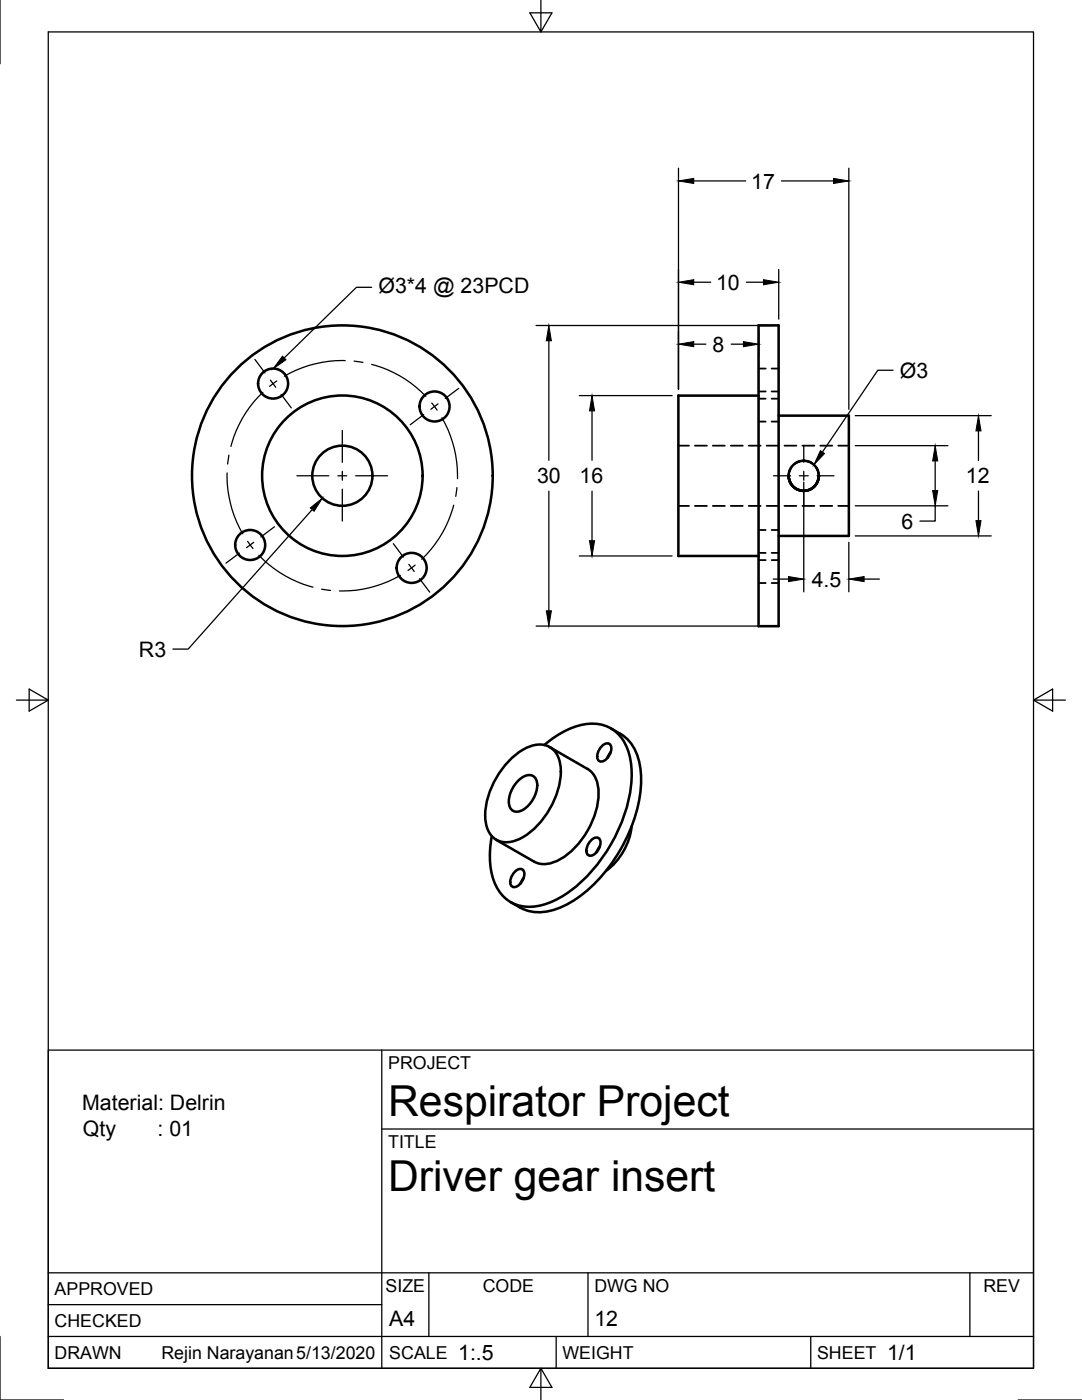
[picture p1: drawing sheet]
<svg xmlns="http://www.w3.org/2000/svg" width="216mm" height="279mm" viewBox="0 0 216 279" stroke-linecap="round" stroke-linejoin="round" font-family="sans-serif">
<!-- layer: Visible -->
<g fill="none" stroke="#000" stroke-width=".51">
<path d="M151.4 64.9h4v60.1h-4zM151.4 79h-16v32h16M155.4 83h14v24h-14M157.4 95a3 3 0 0 0 3 3 3 3 0 0 0 3-3 3 3 0 0 1-3 3 3 3 0 0 1-3-3zM101.6 151.8a9.1 9.1 0 0 1 6.6-3.2 4.2 4.2 0 0 1 3.6 4.2 16 16 0 0 1-8.5 14.8 4.3 4.3 0 0 1-6.4-3.8 16 16 0 0 1 4.7-12zM103.3 156a2.54 2.54 0 0 1 3.3-1 3.5 3.5 0 0 1 .1 3.8 5.1 5.1 0 0 1-3.6 3.2 1.67 1.67 0 0 1-1.6-2 6.3 6.3 0 0 1 1.8-4zM108.6 148.7a15 15 0 0 1 10.1-4.3 7.5 7.5 0 0 1 6.9 6.4 23.4 23.4 0 0 1-2.1 14.5 29.4 29.4 0 0 1-12.6 14.3 9.5 9.5 0 0 1-9 .4 9.7 9.7 0 0 1-4.1-8.3l.1-3.2 .2-1.6M109.7 149.1l7.5 4.3a5.3 5.3 0 0 1 2.2 4.9 16.4 16.4 0 0 1-8.5 13.6 5 5 0 0 1-4.3 .1l-7.6-4.4M120.2 148.8a1 1 0 0 1 1.4-.4 1 1 0 0 1 .3 1.4 2.56 2.56 0 0 1-2.2 2.2 1.63 1.63 0 0 1-.1-2.4zM121.9 150.1l-.7 1.2M121.9 145.4l1.9 1.1M123.8 146.4a9.1 9.1 0 0 1 4.1 7.7 29 29 0 0 1-6.3 18.8 23.9 23.9 0 0 1-10.5 8.5 9.2 9.2 0 0 1-9.2-1.4"/>
<path d="M102.8 173.9a1 1 0 0 1 1.4-.4 1 1 0 0 1 .4 1.4 2.56 2.56 0 0 1-2.2 2.1 1.63 1.63 0 0 1-.2-2.4zM104.5 175.2l-.7 1.2M118 167.6a1 1 0 0 1 1.4-.4 1 1 0 0 1 .4 1.4 2.56 2.56 0 0 1-2.2 2.2 1.63 1.63 0 0 1-.2-2.4zM119.7 168.9l-.7 1.2M126 164.9a12.8 12.8 0 0 1-5.1 8.9"/>
<circle cx="54.5" cy="76.5" r="3"/>
<circle cx="68.3" cy="94.9" r="30"/>
<circle cx="68.3" cy="94.9" r="16"/>
<circle cx="68.3" cy="94.9" r="6"/>
<circle cx="86.7" cy="81.1" r="3"/>
<circle cx="160.4" cy="94.9" r="3"/>
<circle cx="49.9" cy="108.8" r="3"/>
<circle cx="82.1" cy="113.3" r="3"/>
</g>
<!-- layer: Hidden -->
<g fill="none" stroke="#000" stroke-width=".36">
<path d="M151.4 78.1h1.4M151.4 79.6h1.4M151.4 73.6h1.4M154 78.1h1.4M154 79.6h1.4M154 73.6h1.4M135.4 88.9h2.1M138.7 88.9h2.4M142.2 88.9h2.4M145.8 88.9h2.4M149.4 88.9h2.4M151.4 84.1h1.4"/>
<path d="M153 88.9h2.3M154 84.1h1.4M156.5 88.9h2.4M157.8 93.3l-.3 .6-.1 1.1M157.9 93.3l-.4 .6-.1 1.1 .1-.8zM158.8 92.4l.8-.4 .8-.1-.8 .1zM160.1 88.9h2.4M160.4 91.9l.8 .2 .9 .4M160.4 91.9l.8 .2 .8 .4M160.4 91.9l-.9 .2-.8 .4M160.4 91.9l.8 .2 .8 .3M162.9 93.3l.3 .6 .2 1.1-.2-1.1z"/>
<path d="M162.9 93.3l.4 1.1 .1 .6M163.7 88.9h2.4M167.3 88.9h2.1M135.4 101h2.1M138.7 101h2.4M142.2 101h2.4M145.8 101h2.4M149.4 101h2.4M151.4 116.4h1.4M151.4 110.3h1.4M151.4 111.8h1.4M151.4 105.8h1.4"/>
<path d="M153 101h2.3M154 116.4h1.4M154 110.3h1.4M154 111.8h1.4M154 105.8h1.4M156.5 101h2.4M160.1 101h2.4M163.7 101h2.4M167.3 101h2.1"/>
</g>
<g fill="#000">
<circle cx="157.4" cy="95" r=".18"/>
<circle cx="163.4" cy="95" r=".18"/>
</g>
<!-- layer: Border -->
<path d="M0 0v12.7M9.6 6.4h196.6v266.7h-196.6zM107.9 0v6.4l-2.2-3.8h4.4l-2.2 3.8M3.3 139.7h6.3l-3.8-2.2v4.4l3.8-2.2M206.2 139.7l3.8 2.2v-4.4l-3.8 2.2h6.4M0 266.7v12.7h12.7M107.9 273.1l2.2 3.8h-4.4l2.2-3.8v6.3M203.2 279.4h12.7" fill="none" stroke="#000" stroke-width=".25"/>
<!-- layer: Titleblock -->
<path d="M9.6 209.6h196.6v63.5h-196.6zM76.2 209.6v63.5M76.2 225.3h130M9.6 254h196.6M85.6 254v12.7M117.3 254v12.7M193.5 254v12.7M9.6 266.7h196.6M9.6 260.4h66.6M111 266.7v6.4M161.8 266.7v6.4" fill="none" stroke="#000" stroke-width=".25"/>
<!-- layer: Center Lines -->
<g fill="none" stroke="#000" stroke-width=".25">
<path d="M50.9 71.7l2 2.7M52.5 78.3a22.5 22.5 0 0 0-6.4 10.8M54 75.9l1 1.4M55.2 76l-1.4 1.1M56.1 78.7l2 2.7M68.9 72a23.1 23.1 0 0 0-12.2 3.1M70.7 72.1l1.7 .2M74.2 72.7a22.5 22.5 0 0 1 10.8 6.4M91.5 77.5l-2.7 2M45.3 94.4a23.1 23.1 0 0 0 3.1 12.1M45.7 90.8l-.3 1.8M59.2 95h6.4"/>
<path d="M67.4 95h1.8M68.3 85.9v6.4M68.3 94.1v1.7M68.3 97.6v6.4M71 95h6.3M84.5 82.7l-2.6 2.1M86.2 80.4l1 1.5M87.4 80.6l-1.4 1.1M88.2 83.4a22.9 22.9 0 0 1 3.1 12.1M91.2 97.3l-.3 1.8M154.3 95h3.4M159.5 95h1.8"/>
<path d="M160.4 88.9v3.4M160.4 94.1v1.7M160.4 97.6v3.4M163 95h3.4M47.8 110.4l-2.7 2M49.4 108l1.1 1.5M50.6 108.2l-1.4 1.1M51.6 110.8a23 23 0 0 0 10.8 6.4M54.8 105.1l-2.8 2.1M64.2 117.6l1.8 .2M78.5 108.5l2 2.7M79.9 114.8a23.1 23.1 0 0 1-12.2 3.1"/>
<path d="M81.6 112.6l1.1 1.4M82.8 112.8l-1.4 1.1M83.7 115.5l2 2.7M90.5 100.8a23 23 0 0 1-6.3 10.8"/>
</g>
<!-- layer: Dimensions -->
<g fill="none" stroke="#000" stroke-width=".25">
<path d="M135.4 33.6v44.1M138.4 36.1h10.4M155.9 36.1h10.4M169.4 33.6v48.1M138.4 56.3h3.4M148.9 56.3h3.4M155.4 53.8v9.9M107 65h47.1M109.5 68v23.9M115.6 79h18.5M138.4 68.7h2.4M145.9 68.7h2.4"/>
<path d="M151.4 66.2v5M109.5 98v23.9M118.1 82v9.9M118.1 98v9.9M160.4 96.2v21.9M170.6 88.9h18.5M170.6 83h27.2M186.6 92v5.9M195.2 86v5.9M195.2 98v5.9M62.3 101.7l-24.8 27.8h-3M115.6 111h18.5"/>
<path d="M154.3 115.6h3M169.4 108.2v9.9M170.6 100.9h18.5M170.6 107h27.2M172.4 115.6h3.1M186.6 100.9v3.1h-3M107 124.9h47.1"/>
</g>
<g fill="#000" stroke="#000" stroke-width=".2">
<path d="M135.4 36.1l3-.5v1zM166.3 35.6l3.1 .5-3.1 .5zM135.4 56.3l3-.5v1zM152.3 55.8l3.1 .5-3.1 .5zM109.5 65l.5 3h-1zM135.4 68.7l3-.5v1zM148.3 68.2l3.1 .5-3.1 .5zM118.1 79l.5 3h-1zM186.6 88.9l.5 3.1h-1zM186.1 97.9h1l-.5 3zM195.2 83l.5 3h-1zM61.9 101.4l2.4-2-1.6 2.6z"/>
<path d="M117.6 107.9h1l-.5 3.1zM157.3 115.1l3.1 .5-3.1 .5zM169.4 115.6l3-.5v1zM194.7 103.9h1l-.5 3.1zM109 121.9h1l-.5 3z"/>
</g>
<!-- layer: Annotations -->
<path d="M56.4 71.1l.7 .7-2.6 1.8zM163.7 89.9l.8 .6-2.1 2.3z" fill="#000" stroke="#000" stroke-width=".2"/>
<path d="M74.2 57.3h-3.1l-14.4 14.1M178.2 73.9h-3l-11.1 16.3" fill="none" stroke="#000" stroke-width=".25"/>
<g font-size="8.5">
<text x="77.4" y="222.8">Respirator Project</text>
<text x="77.4" y="237.8">Driver gear insert</text>
</g>
<g font-size="4.3">
<text x="149.9" y="37.6">17</text>
<text x="75.5" y="58.5">Ø3*4 @ 23PCD</text>
<text x="142.9" y="57.8">10</text>
<text x="142.2" y="70.2">8</text>
<text x="179.6" y="75.5">Ø3</text>
<text x="107.2" y="96.5">30</text>
<text x="115.6" y="96.5">16</text>
<text x="192.7" y="96.5">12</text>
<text x="179.9" y="105.5">6</text>
<text x="162" y="117.1">4.5</text>
<text x="27.7" y="131">R3</text>
<text x="16.4" y="221.6">Material: Delrin</text>
<text x="16.5" y="226.7">Qty</text>
<text x="31.4" y="226.7">: 01</text>
<text x="77.7" y="264.5">A4</text>
<text x="118.6" y="264.5">12</text>
<text x="91.4" y="271.4">1:.5</text>
<text x="177" y="271.4">1/1</text>
</g>
<g font-size="3.5">
<text x="77.4" y="213.4">PROJECT</text>
<text x="77.4" y="229.1">TITLE</text>
<text x="76.9" y="257.8">SIZE</text>
<text x="96.3" y="257.8">CODE</text>
<text x="118.6" y="257.8">DWG NO</text>
<text x="196.2" y="257.8">REV</text>
<text x="10.9" y="258.5">APPROVED</text>
<text x="10.9" y="264.8">CHECKED</text>
<text x="10.9" y="271.2">DRAWN</text>
<text x="32.2" y="271.2">Rejin Narayanan5/13/2020</text>
<text x="77.7" y="271.2">SCALE</text>
<text x="112.2" y="271.2">WEIGHT</text>
<text x="163" y="271.2">SHEET</text>
</g>
</svg>
